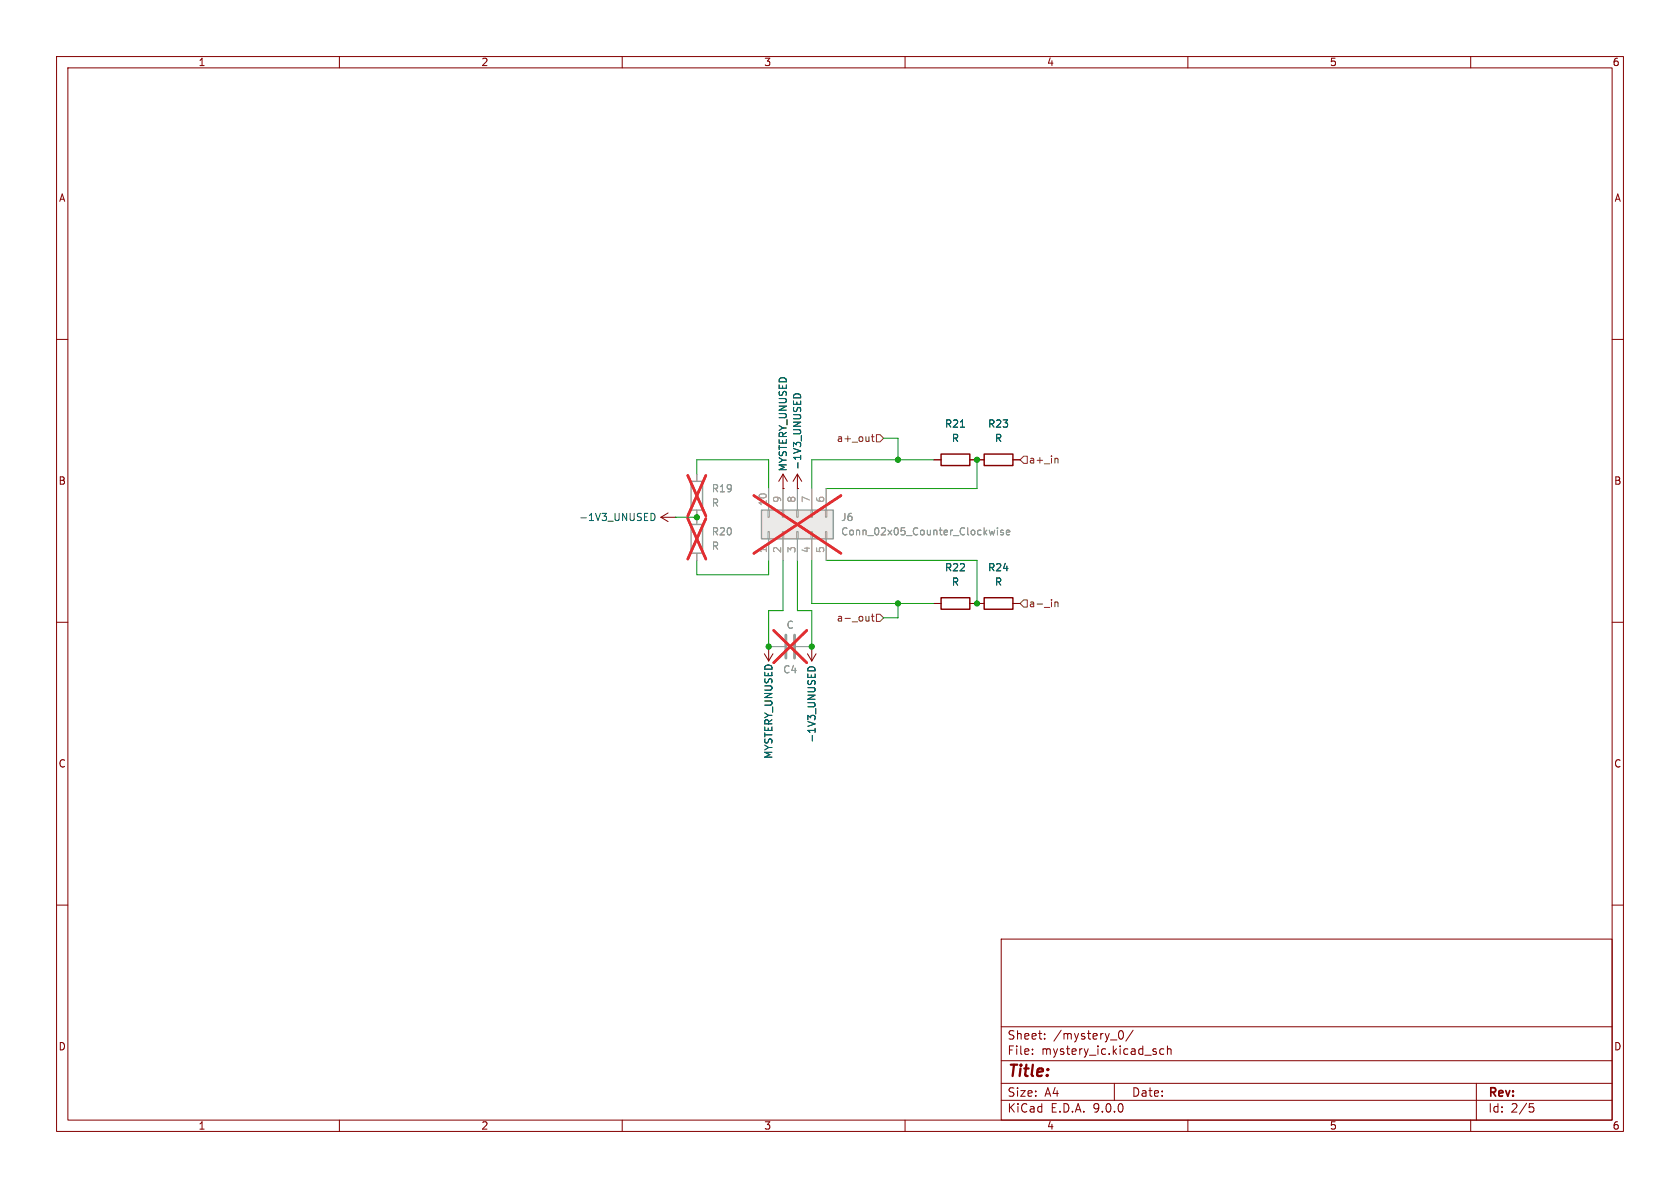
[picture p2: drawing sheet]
<svg xmlns="http://www.w3.org/2000/svg" width="297mm" height="210mm" viewBox="0 0 297 210" stroke-linecap="round" stroke-linejoin="round" font-family="sans-serif">
<g fill="none" stroke="#840000" stroke-width=".18">
<path d="M10 10h277v190h-277zM12 12h273v186h-273zM60 10v2M110 10v2M160 10v2M210 10v2M260 10v2M10 60h2M285 60h2M116.8 91.4l1.3 .8M116.8 91.4h2.6M118.1 90.7l-1.3 .7"/>
<path d="M119.4 91.4h.1M138.4 86.4h.1M138.4 83.8l-.7 1.3M138.4 83.8l.8 1.3M138.4 83.8v2.6M141 86.4h.1M141 83.8l-.8 1.3M141 83.8l.7 1.3M141 83.8v2.6M165.1 81.3h1.3M171.4 81.3h2.6M179.1 81.3h1.2"/>
<path d="M10 110h2M135.1 115.6l.8 1.2M135.9 114.3h.1M135.9 114.3v2.5M136.7 115.6l-.8 1.2M142.7 115.6l.8 1.2M143.5 114.3h.1M143.5 114.3v2.5M144.3 115.6l-.8 1.2M165.1 106.7h1.3M171.4 106.7h2.6M179.1 106.7h1.2"/>
<path d="M285 110h2M10 160h2M177 166h108v32h-108zM285 160h2M60 198v2M110 198v2M160 198v2M177 194.5h108M177 191.5h108M177 187.5h108M177 181.5h108M182.5 186.3v.1"/>
<path d="M182.5 185.5v.1M184.7 183.6v.1M184.7 182.8v.1M197 191.5v3M197.7 182.8l.2-.5 .2-.1a.81 .81 0 0 1 .6 .6 .81 .81 0 0 1-.3 .8h-.4l-.3-.5M200.3 182.1l-1.3 2M205.7 185.5l-.4-.1-.3 .3v.4l.2 .2h.5M206.4 185.5l.2-.1 .4 .1v.9M206.4 184.9v1.5M210 198v2M260 198v2M261 191.5v6.5"/>
<path d="M270.4 195.1h.7M270.5 195.7h.4l.3 .3-.2 .5-.5 .1"/>
</g>
<path d="M166.4 80.3h5v2h-5zM174 80.3h5.1v2h-5.1zM166.4 105.7h5v2h-5zM174 105.7h5.1v2h-5.1z" fill="none" stroke="#840000" stroke-width=".25"/>
<path d="M138.9 112.3v4M140.5 112.3v4" fill="none" stroke="#9c9b98" stroke-width=".51"/>
<path d="M123.2 83.8v1.3M123.2 90.2v1.2M135.9 114.3h2.8M140.7 114.3h2.8" fill="none" stroke="#9c9b98" stroke-width=".18"/>
<path d="M121.6 84l3.2 7.2M124.8 84l-3.2 7.2M136.8 111.4l5.8 5.8M142.6 111.4l-5.8 5.8" fill="none" stroke="#e12e31" stroke-width=".46"/>
<path d="M140.3 69.9a.68 .68 0 0 1 .8-.3 .68 .68 0 0 1 .4 .7h-1.2zM169.8 75.5h.7M115.1 90.7a.64 .64 0 0 1 .7 .7 .64 .64 0 0 1-.7 .6zM142.9 118.1a.68 .68 0 0 1 .8-.2 .68 .68 0 0 1 .4 .7h-1.3z" fill="none" stroke="#006464" stroke-width=".18"/>
<path d="M122.2 85.1h2v5.1h-2z" fill="none" stroke="#9c9b98" stroke-width=".25"/>
<path d="M134.6 90.2h12.7v5.1h-12.7z" fill="#ebeae8"/>
<path d="M122.2 92.7h2v5.1h-2zM134.6 90.2h12.7v5.1h-12.7z" fill="none" stroke="#9c9b98" stroke-width=".25"/>
<g fill="none" stroke="#9c9b98" stroke-width=".18">
<path d="M123.2 83.8v1.3M123.2 90.2v2.5M123.2 97.8v1.3M135.8 94h.2v1.3h-.2zM135.8 90.2h.2v1.2h-.2zM135.9 86.4v3.8M135.9 95.3v3.8M138.3 94h.3v1.3h-.3zM138.3 90.2h.3v1.2h-.3zM138.4 86.4v3.8M138.4 95.3v3.8M140.8 94h.3v1.3h-.3z"/>
<path d="M140.8 90.2h.3v1.2h-.3zM141 86.4v3.8M141 95.3v3.8M143.4 94h.2v1.3h-.2zM143.4 90.2h.2v1.2h-.2zM143.5 86.4v3.8M143.5 95.3v3.8M145.9 94h.3v1.3h-.3zM145.9 90.2h.3v1.2h-.3zM146 86.4v3.8M146 95.3v3.8M135.9 114.3h2.8"/>
<path d="M140.7 114.3h2.8"/>
</g>
<path d="M175.9 93.7l-.3 .9-.2-.6M176.3 93.3v.1M176.3 93.7v.9M177.4 93.8l-.3-.1-.2 .2v.2l.5 .1v.3h-.5M177.9 94.1l.6-.1v-.2l-.4-.1-.2 .2 .1 .6h.5" fill="none" stroke="#939391" stroke-width=".18"/>
<path d="M121.6 91.7l3.2 7.1M121.6 84l3.2 7.2M124.8 91.7l-3.2 7.1M124.8 84l-3.2 7.2M133.3 87.6l15.4 10.2M148.7 87.6l-15.4 10.2M136.8 111.4l5.8 5.8M142.6 111.4l-5.8 5.8" fill="none" stroke="#e12e31" stroke-width=".46"/>
<g fill="none" stroke="#725600" stroke-width=".18">
<path d="M154 77.2h.5M154.2 76.8v1.1l.3 .1M154.9 76.8h.7l.6 .7-.6 .6h-.7zM181 80.6h.6v1.3h-.6l-.7-.6zM186.7 81l.3 .2v.7M153.6 109v.8M153.6 109.7l-.3 .1M154 109h.5M154.2 108.5v1.1l.3 .2M154.9 108.6h.7l.6 .6-.6 .7h-.7zM181 106h.6v1.3h-.6l-.7-.6zM186.5 106.5l.2-.1 .3 .1v.8"/>
<path d="M186.5 106.4v.9"/>
</g>
<path d="M156.2 77.5h2.5v3.8M119.4 91.4h3.8M123.2 83.8v-2.5h12.7v5.1M123.2 99.1v2.5h12.7v-2.5M138.4 99.1v8.9h-2.5v6.3M141 99.1v8.9h2.5v6.3M143.5 99.1v7.6h21.6M146 99.1h26.7v7.6M165.1 81.3h-21.6v5.1M172.7 81.3v5.1h-26.7M158.7 106.7v2.5h-2.5" fill="none" stroke="#009600" stroke-width=".18"/>
<path d="M140.3 69.9a.68 .68 0 0 1 .8-.3 .68 .68 0 0 1 .4 .7h-1.2zM169.8 75.5h.7M142.9 118.1a.68 .68 0 0 1 .8-.2 .68 .68 0 0 1 .4 .7h-1.3z" fill="none" stroke="#006464" stroke-width=".18"/>
<path d="M138.4 86.4h.1M141 86.4h.1M165.1 81.3h1.3M171.4 81.3h2.6M179.1 81.3h1.2M135.9 114.3h.1M143.5 114.3h.1M165.1 106.7h1.3M171.4 106.7h2.6M179.1 106.7h1.2" fill="none" stroke="#840000" stroke-width=".18"/>
<g fill="#009600" stroke="#009600" stroke-width=".18">
<circle cx="135.9" cy="114.3" r=".46"/>
<circle cx="143.5" cy="114.3" r=".46"/>
<circle cx="172.7" cy="81.3" r=".46"/>
<circle cx="158.7" cy="81.3" r=".46"/>
<circle cx="158.7" cy="106.7" r=".46"/>
<circle cx="123.2" cy="91.4" r=".46"/>
<circle cx="172.7" cy="106.7" r=".46"/>
</g>
<text font-size="2.8" fill="#840000" x="178" y="190.9">Title:</text>
<g font-size="2.1" fill="#840000">
<text x="178" y="184">Sheet:</text>
<text x="186.2" y="184">/mystery_0/</text>
<text x="178" y="186.7">File:</text>
<text x="184.1" y="186.7">mystery_ic.kicad_sch</text>
<text x="178" y="196.9">KiCad</text>
<text x="178" y="194.1">Size:</text>
<text x="184.7" y="194.1">A4</text>
<text x="185.7" y="196.9">E.D.A.</text>
<text x="193.3" y="196.9">9.0.0</text>
<text x="200" y="194.1">Date:</text>
<text x="263" y="194.3">Rev:</text>
<text x="263" y="196.9">Id:</text>
<text x="267.1" y="196.9">2/5</text>
</g>
<g font-size="1.8" fill="#840000">
<text x="35" y="11.9">1</text>
<text x="85" y="11.9">2</text>
<text x="135" y="11.9">3</text>
<text x="185" y="11.9">4</text>
<text x="235" y="11.9">5</text>
<text x="285" y="11.9">6</text>
<text x="10.3" y="35.9">A</text>
<text x="285.3" y="35.9">A</text>
<text x="10.3" y="85.9">B</text>
<text x="285.3" y="85.9">B</text>
<text x="10.3" y="135.9">C</text>
<text x="285.3" y="135.9">C</text>
<text x="10.3" y="185.9">D</text>
<text x="285.3" y="185.9">D</text>
<text x="35" y="199.9">1</text>
<text x="85" y="199.9">2</text>
<text x="135" y="199.9">3</text>
<text x="185" y="199.9">4</text>
<text x="235" y="199.9">5</text>
<text x="285" y="199.9">6</text>
</g>
<g font-size="1.8" fill="#006464">
<text x="167" y="75.8">R21</text>
<text x="174.6" y="75.8">R23</text>
<text x="139.3" y="83.4" transform="rotate(-90 139.3 83.4)">MYSTERY_UNUSED</text>
<text x="141.8" y="83.1" transform="rotate(-90 141.8 83.1)">-1V3_UNUSED</text>
<text x="168.2" y="78.3">R</text>
<text x="175.8" y="78.3">R</text>
<text x="102.3" y="92.3">-1V3_UNUSED</text>
<text x="167" y="101.2">R22</text>
<text x="174.6" y="101.2">R24</text>
<text x="168.2" y="103.7">R</text>
<text x="175.8" y="103.7">R</text>
<text x="144.4" y="131.4" transform="rotate(-90 144.4 131.4)">-1V3_UNUSED</text>
<text x="136.8" y="134.2" transform="rotate(-90 136.8 134.2)">MYSTERY_UNUSED</text>
</g>
<g font-size="1.8" fill="#725600">
<text x="147.8" y="78.3">a+_out</text>
<text x="181.8" y="82.1">a+_in</text>
<text x="181.8" y="107.5">a-_in</text>
<text x="147.8" y="110.1">a-_out</text>
</g>
<g font-size="1.8" fill="#939391">
<text x="125.7" y="87.2">R19</text>
<text x="125.7" y="89.8">R</text>
<text x="125.7" y="94.8">R20</text>
<text x="148.6" y="92.3">J6</text>
<text x="148.6" y="94.8">Conn_02x05_Counter_Clockwise</text>
<text x="125.7" y="97.4">R</text>
<text x="139" y="111.4">C</text>
<text x="138.4" y="119.2">C4</text>
</g>
<g font-size="1.8" fill="#a5a4a2">
<text x="135.6" y="89.6" transform="rotate(-90 135.6 89.6)">10</text>
<text x="138.2" y="89" transform="rotate(-90 138.2 89)">9</text>
<text x="140.7" y="89" transform="rotate(-90 140.7 89)">8</text>
<text x="143.3" y="89" transform="rotate(-90 143.3 89)">7</text>
<text x="145.8" y="89" transform="rotate(-90 145.8 89)">6</text>
<text x="135.6" y="97.9" transform="rotate(-90 135.6 97.9)">1</text>
<text x="138.2" y="97.9" transform="rotate(-90 138.2 97.9)">2</text>
<text x="140.7" y="97.9" transform="rotate(-90 140.7 97.9)">3</text>
<text x="143.3" y="97.9" transform="rotate(-90 143.3 97.9)">4</text>
<text x="145.8" y="97.9" transform="rotate(-90 145.8 97.9)">5</text>
</g>
</svg>
